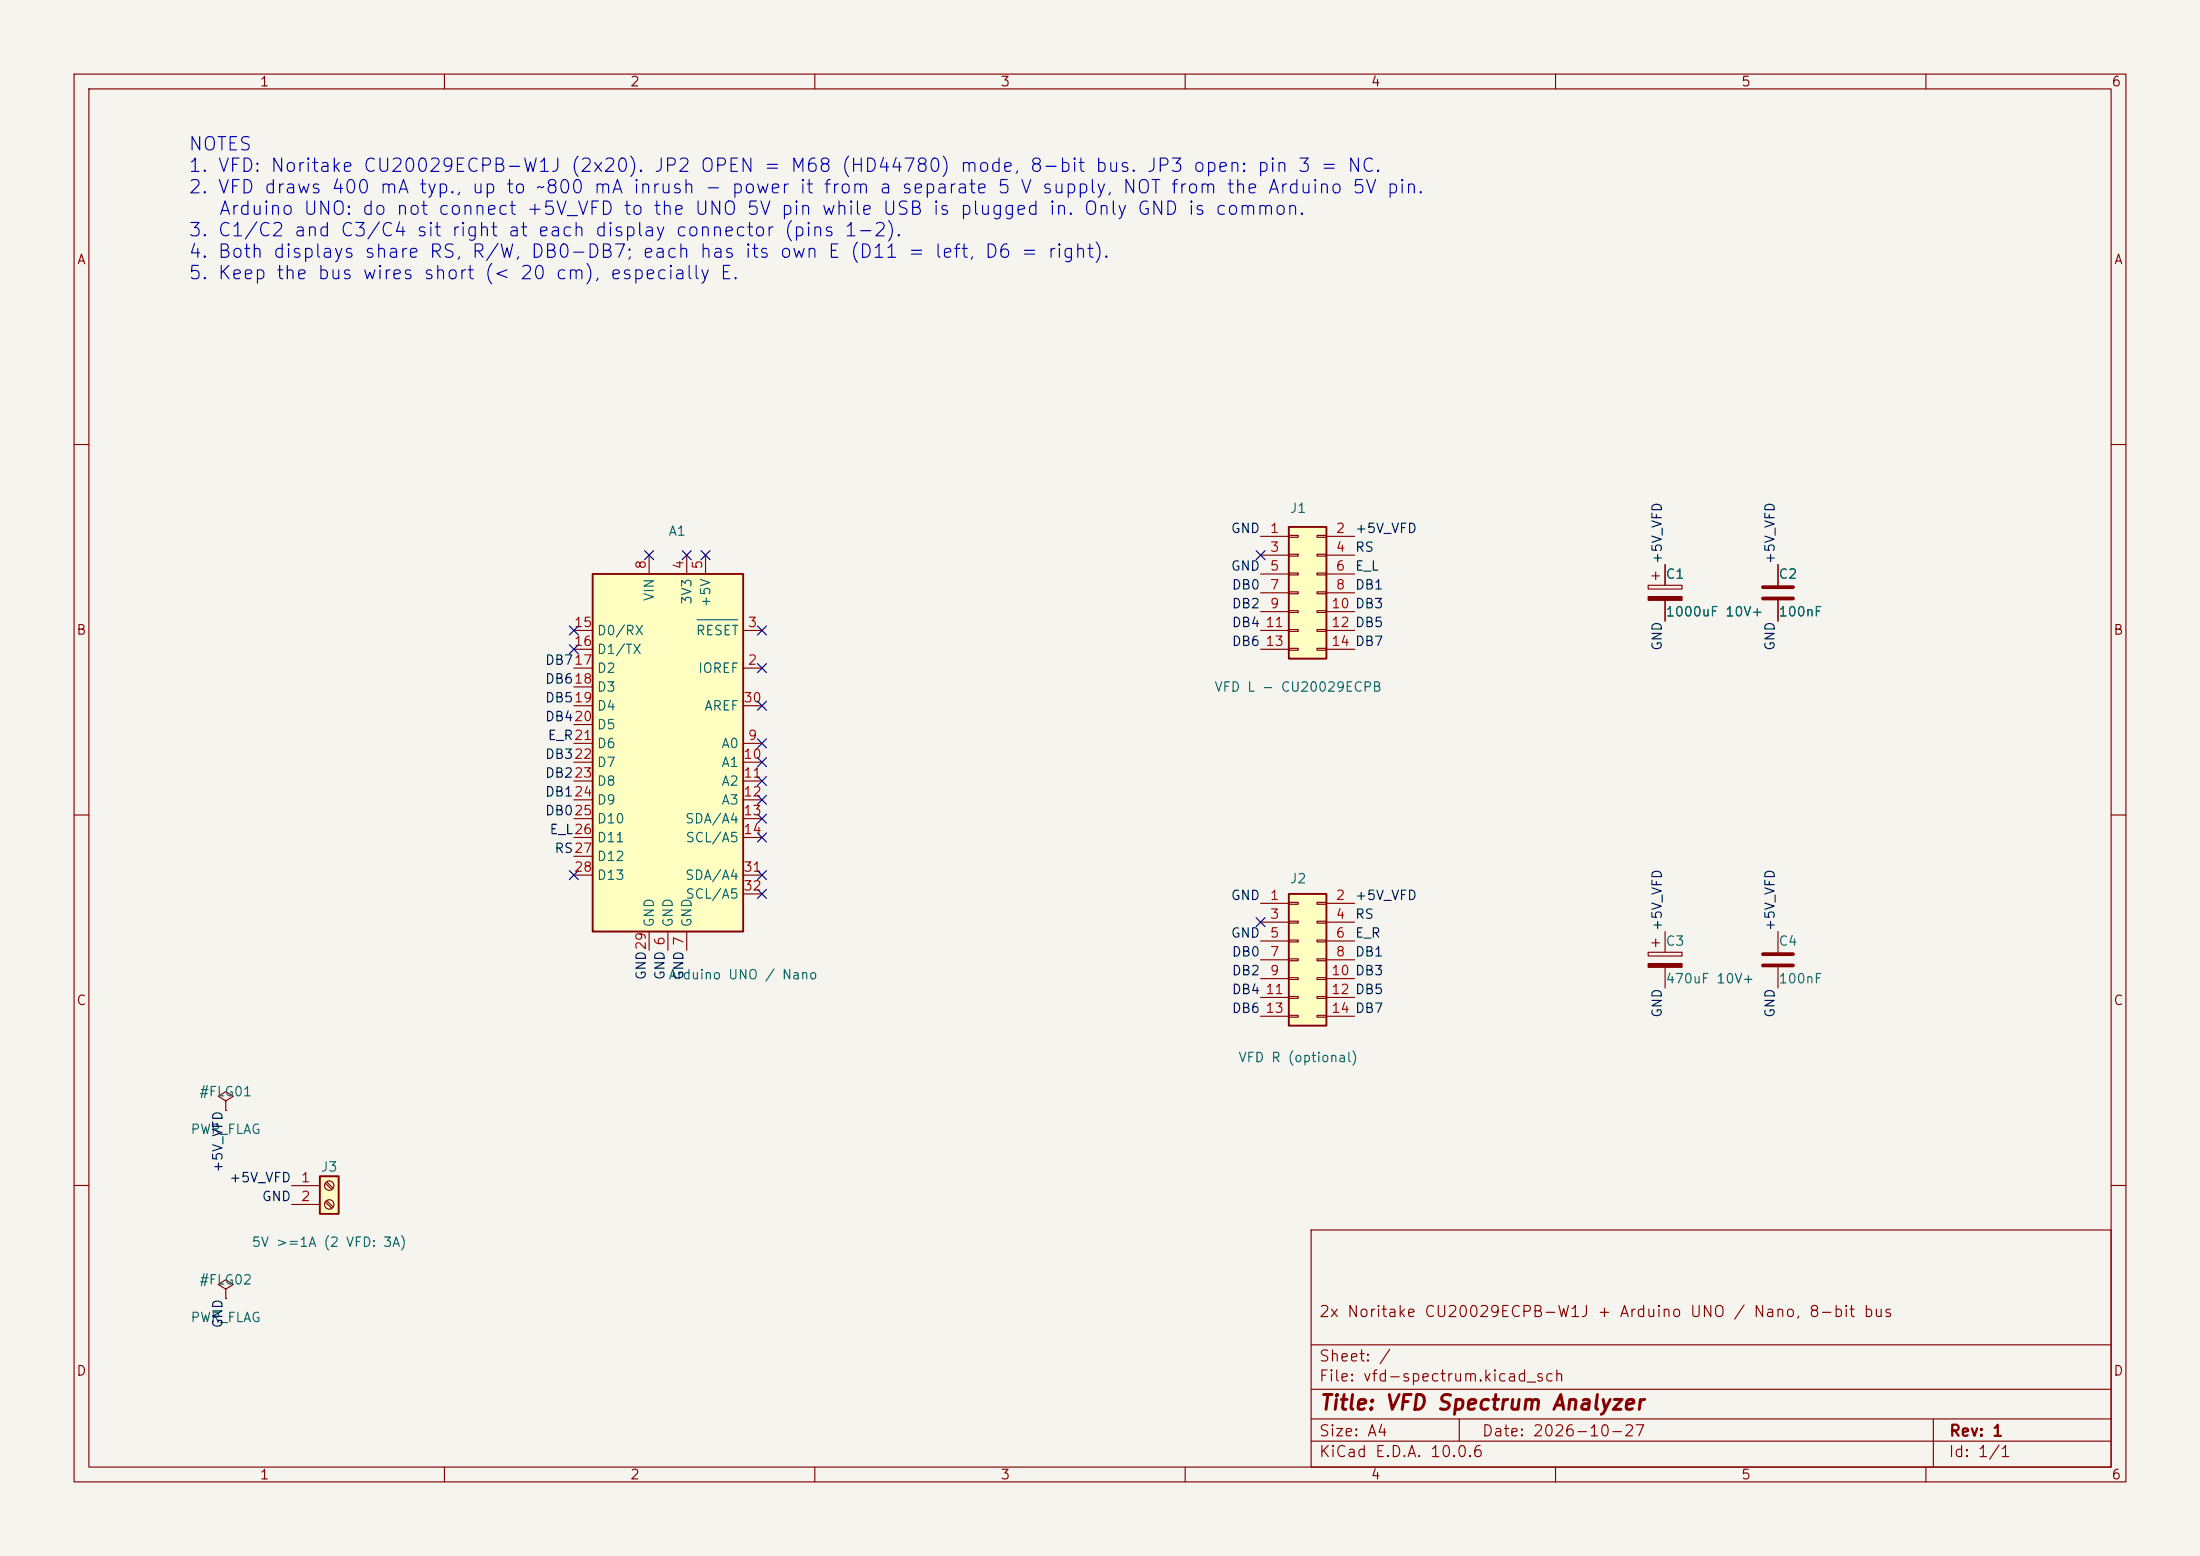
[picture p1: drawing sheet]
<svg xmlns="http://www.w3.org/2000/svg" width="297mm" height="210mm" viewBox="0 0 297 210" stroke-linecap="round" stroke-linejoin="round" font-family="sans-serif">
<path d="M0 0h297v210h-297z" fill="#f5f4ef" stroke="#f5f4ef" stroke-width=".14"/>
<g fill="none" stroke="#840000" stroke-width=".15">
<path d="M10 10h277v190h-277zM12 12h273v186h-273zM60 10v2M110 10v2M160 10v2M210 10v2M260 10v2M10 60h2M285 60h2M10 110h2M285 110h2M10 160h2"/>
<path d="M177 166h108v32h-108zM285 160h2M60 198v2M110 198v2M160 198v2M177 194.5h108M177 191.5h108M177 187.5h108M177 181.5h108M197 191.5v3M210 198v2M260 198v2"/>
<path d="M261 191.5v6.5"/>
</g>
<path d="M43.2 158.8h2.5v5h-2.5z" fill="#ffffc2"/>
<path d="M43.2 158.8h2.5v5h-2.5z" fill="none" stroke="#840000" stroke-width=".25"/>
<g fill="none" stroke="#840000" stroke-width=".15">
<path d="M240 76.2v2.8M240 81v2.8M222.5 128.5h4.6v.5h-4.6zM223 127.3h1M223.5 126.7v1.1M224.8 125.7v2.8M224.8 130.6v2.8M43.9 159.7l.9 .8M44.1 159.5l.9 .9M30.5 174l1-.6-1-.7-1 .7 1 .6v1.3M30.5 175.3h.1M39.4 160h3.8"/>
<path d="M39.4 162.6h3.8M43.9 162.2l.9 .9M44.1 162.1l.9 .8"/>
<circle cx="44.4" cy="162.6" r=".63"/>
<circle cx="44.4" cy="160" r=".63"/>
</g>
<path d="M238 79.2h4.1M238 80.8h4.1" fill="none" stroke="#840000" stroke-width=".51"/>
<path d="M222.5 130h4.6v.6h-4.6z" fill="#840000" stroke="#840000" stroke-width=".15"/>
<path d="M80 77.5h20.3v48.2h-20.3z" fill="#ffffc2"/>
<path d="M80 77.5h20.3v48.2h-20.3z" fill="none" stroke="#840000" stroke-width=".25"/>
<g fill="none" stroke="#840000" stroke-width=".15">
<path d="M87.6 74.9v2.6M92.7 74.9v2.6M95.2 74.9v2.6M77.5 90.2h2.5M77.5 85.1h2.5M77.5 87.6h2.5M77.5 92.7h2.5M77.5 95.3h2.5M77.5 97.8h2.5M100.3 90.2h2.6M100.3 85.1h2.6M100.3 95.3h2.6"/>
<path d="M77.5 100.3h2.5M77.5 102.9h2.5M77.5 105.4h2.5M77.5 108h2.5M77.5 110.5h2.5M77.5 113h2.5M77.5 115.6h2.5M77.5 118.1h2.5M100.3 100.3h2.6M100.3 102.9h2.6M100.3 105.4h2.6M100.3 108h2.6"/>
<path d="M100.3 110.5h2.6M100.3 113h2.6M100.3 118.1h2.6M87.6 125.7v2.6M90.2 125.7v2.6M92.7 125.7v2.6M100.3 120.7h2.6"/>
</g>
<path d="M94.1 83.6h5.5" fill="none" stroke="#006464" stroke-width=".15"/>
<path d="M174 71.1h5.1v17.8h-5.1z" fill="#ffffc2"/>
<path d="M174 71.1h5.1v17.8h-5.1z" fill="none" stroke="#840000" stroke-width=".25"/>
<g fill="none" stroke="#840000" stroke-width=".15">
<path d="M170.2 72.4h3.8M170.2 74.9h3.8M170.2 77.5h3.8M174 72.3h1.3v.2h-1.3zM174 74.8h1.3v.3h-1.3zM174 77.3h1.3v.3h-1.3zM174 79.9h1.3v.2h-1.3zM177.8 72.3h1.3v.2h-1.3zM177.8 74.8h1.3v.3h-1.3zM177.8 77.3h1.3v.3h-1.3zM177.8 79.9h1.3v.2h-1.3zM179.1 72.4h3.8"/>
<path d="M179.1 74.9h3.8M179.1 77.5h3.8M222.5 79h4.6v.5h-4.6zM223 77.7h1M223.5 77.2v1M224.8 76.2v2.8M170.2 80h3.8M170.2 82.6h3.8M170.2 85.1h3.8M170.2 87.6h3.8M174 82.4h1.3v.3h-1.3zM174 85h1.3v.2h-1.3z"/>
<path d="M174 87.5h1.3v.3h-1.3zM177.8 82.4h1.3v.3h-1.3zM177.8 85h1.3v.2h-1.3zM177.8 87.5h1.3v.3h-1.3zM179.1 80h3.8M179.1 82.6h3.8M179.1 85.1h3.8M179.1 87.6h3.8M224.8 81v2.8M240 125.7v2.8M240 130.6v2.8"/>
</g>
<path d="M222.5 80.5h4.6v.5h-4.6z" fill="#840000" stroke="#840000" stroke-width=".15"/>
<path d="M238 128.8h4.1M238 130.3h4.1" fill="none" stroke="#840000" stroke-width=".51"/>
<path d="M174 120.7h5.1v17.7h-5.1z" fill="#ffffc2"/>
<path d="M174 120.7h5.1v17.7h-5.1z" fill="none" stroke="#840000" stroke-width=".25"/>
<g fill="none" stroke="#840000" stroke-width=".15">
<path d="M224.8 76.2v2.8M240 76.2v2.8M224.8 81v2.8M240 81v2.8M170.2 121.9h3.8M170.2 124.5h3.8M170.2 127h3.8M170.2 129.5h3.8M170.2 132.1h3.8M170.2 134.6h3.8M170.2 137.2h3.8M174 121.8h1.3v.2h-1.3z"/>
<path d="M174 124.3h1.3v.3h-1.3zM174 126.9h1.3v.2h-1.3zM174 129.4h1.3v.3h-1.3zM174 132h1.3v.2h-1.3zM174 134.5h1.3v.2h-1.3zM174 137h1.3v.3h-1.3zM177.8 121.8h1.3v.2h-1.3zM177.8 124.3h1.3v.3h-1.3zM177.8 126.9h1.3v.2h-1.3zM177.8 129.4h1.3v.3h-1.3zM177.8 132h1.3v.2h-1.3zM177.8 134.5h1.3v.2h-1.3z"/>
<path d="M177.8 137h1.3v.3h-1.3zM179.1 121.9h3.8M179.1 124.5h3.8M179.1 127h3.8M179.1 129.5h3.8M179.1 132.1h3.8M179.1 134.6h3.8M179.1 137.2h3.8M30.5 148.6l1-.6-1-.7-1 .7 1 .6v1.3M30.5 149.9h.1"/>
</g>
<g fill="none" stroke="#000084" stroke-width=".15">
<path d="M87 74.3l1.2 1.2M88.2 74.3l-1.2 1.2M92.1 74.3l1.2 1.2M93.3 74.3l-1.2 1.2M94.6 74.3l1.3 1.2M95.9 74.3l-1.3 1.2M169.6 74.3l1.2 1.2M170.8 74.3l-1.2 1.2M76.9 84.5l1.2 1.2M76.9 87l1.2 1.2M78.1 84.5l-1.2 1.2M78.1 87l-1.2 1.2"/>
<path d="M102.3 94.6l1.2 1.3M102.3 84.5l1.2 1.2M102.3 89.6l1.2 1.2M102.3 99.7l1.2 1.2M103.5 94.6l-1.2 1.3M103.5 84.5l-1.2 1.2M103.5 89.6l-1.2 1.2M103.5 99.7l-1.2 1.2M76.9 117.5l1.2 1.2M78.1 117.5l-1.2 1.2M102.3 117.5l1.2 1.2M102.3 102.3l1.2 1.2"/>
<path d="M102.3 104.8l1.2 1.2M102.3 109.9l1.2 1.2M102.3 107.3l1.2 1.3M102.3 112.4l1.2 1.2M103.5 117.5l-1.2 1.2M103.5 102.3l-1.2 1.2M103.5 104.8l-1.2 1.2M103.5 109.9l-1.2 1.2M103.5 107.3l-1.2 1.3M103.5 112.4l-1.2 1.2M102.3 120l1.2 1.3M103.5 120l-1.2 1.3"/>
<path d="M169.6 123.9l1.2 1.2M170.8 123.9l-1.2 1.2"/>
</g>
<text font-size="2" fill="#840000" x="178" y="190.8">Title: VFD Spectrum Analyzer</text>
<g font-size="1.8" fill="#0000c2">
<text x="25.3" y="20.8">NOTES</text>
<text x="25.3" y="23.7">1. VFD: Noritake CU20029ECPB-W1J (2x20). JP2 OPEN = M68 (HD44780) mode, 8-bit bus. JP3 open: pin 3 = NC.</text>
<text x="25.3" y="26.6">2. VFD draws 400 mA typ., up to ~800 mA inrush - power it from a separate 5 V supply, NOT from the Arduino 5V pin.</text>
<text x="29.4" y="29.5">Arduino UNO: do not connect +5V_VFD to the UNO 5V pin while USB is plugged in. Only GND is common.</text>
<text x="25.3" y="32.4">3. C1/C2 and C3/C4 sit right at each display connector (pins 1-2).</text>
<text x="25.3" y="35.3">4. Both displays share RS, R/W, DB0-DB7; each has its own E (D11 = left, D6 = right).</text>
<text x="25.3" y="38.2">5. Keep the bus wires short (&lt; 20 cm), especially E.</text>
</g>
<g font-size="1.5" fill="#840000">
<text x="178" y="178.1">2x Noritake CU20029ECPB-W1J + Arduino UNO / Nano, 8-bit bus</text>
<text x="178" y="184.1">Sheet: /</text>
<text x="178" y="186.8">File: vfd-spectrum.kicad_sch</text>
<text x="178" y="197">KiCad E.D.A. 10.0.6</text>
<text x="178" y="194.2">Size: A4</text>
<text x="200" y="194.2">Date: 2026-10-27</text>
<text x="263" y="197">Id: 1/1</text>
<text x="263" y="194.2">Rev: 1</text>
</g>
<g font-size="1.3" fill="#840000">
<text x="35" y="12">1</text>
<text x="85" y="12">2</text>
<text x="135" y="12">3</text>
<text x="185" y="12">4</text>
<text x="235" y="12">5</text>
<text x="285" y="12">6</text>
<text x="10.3" y="36">A</text>
<text x="285.3" y="36">A</text>
<text x="10.2" y="86">B</text>
<text x="285.2" y="86">B</text>
<text x="10.2" y="136">C</text>
<text x="285.2" y="136">C</text>
<text x="10.2" y="186">D</text>
<text x="285.2" y="186">D</text>
<text x="35" y="200">1</text>
<text x="85" y="200">2</text>
<text x="135" y="200">3</text>
<text x="185" y="200">4</text>
<text x="235" y="200">5</text>
<text x="285" y="200">6</text>
</g>
<g font-size="1.3" fill="#006464">
<text x="174" y="69.5">J1</text>
<text x="90.2" y="72.6">A1</text>
<text x="88.6" y="81.2" transform="rotate(-90 88.6 81.2)">VIN</text>
<text x="93.7" y="81.7" transform="rotate(-90 93.7 81.7)">3V3</text>
<text x="96.2" y="82.1" transform="rotate(-90 96.2 82.1)">+5V</text>
<text x="224.8" y="78.4">C1</text>
<text x="224.8" y="83.5">1000uF 10V+</text>
<text x="240" y="78.4">C2</text>
<text x="240" y="83.5">100nF</text>
<text x="80.5" y="86.1">D0/RX</text>
<text x="80.5" y="88.6">D1/TX</text>
<text x="93.8" y="86.1">RESET</text>
<text x="80.5" y="91.1">D2</text>
<text x="80.5" y="93.7">D3</text>
<text x="94.2" y="91.1">IOREF</text>
<text x="163.9" y="93.7">VFD L - CU20029ECPB</text>
<text x="80.5" y="96.2">D4</text>
<text x="80.5" y="98.8">D5</text>
<text x="80.5" y="101.3">D6</text>
<text x="95" y="96.2">AREF</text>
<text x="97.3" y="101.3">A0</text>
<text x="80.5" y="103.8">D7</text>
<text x="80.5" y="106.4">D8</text>
<text x="97.3" y="103.8">A1</text>
<text x="97.3" y="106.4">A2</text>
<text x="80.5" y="108.9">D9</text>
<text x="80.5" y="111.5">D10</text>
<text x="80.5" y="114">D11</text>
<text x="92.4" y="111.5">SDA/A4</text>
<text x="92.5" y="114">SCL/A5</text>
<text x="97.3" y="108.9">A3</text>
<text x="80.5" y="116.5">D12</text>
<text x="80.5" y="119.1">D13</text>
<text x="92.4" y="119.1">SDA/A4</text>
<text x="174" y="119.5">J2</text>
<text x="88.6" y="125.2" transform="rotate(-90 88.6 125.2)">GND</text>
<text x="91.1" y="125.2" transform="rotate(-90 91.1 125.2)">GND</text>
<text x="92.5" y="121.6">SCL/A5</text>
<text x="93.7" y="125.2" transform="rotate(-90 93.7 125.2)">GND</text>
<text x="224.8" y="128">C3</text>
<text x="240" y="128">C4</text>
<text x="90.2" y="132.5">Arduino UNO / Nano</text>
<text x="224.8" y="133">470uF 10V+</text>
<text x="240" y="133">100nF</text>
<text x="167.1" y="143.7">VFD R (optional)</text>
<text x="26.8" y="148.3">#FLG01</text>
<text x="25.6" y="153.4">PWR_FLAG</text>
<text x="43.2" y="158.4">J3</text>
<text x="26.8" y="173.7">#FLG02</text>
<text x="33.9" y="168.6">5V &gt;=1A (2 VFD: 3A)</text>
<text x="25.6" y="178.8">PWR_FLAG</text>
</g>
<g font-size="1.3" fill="#a90000">
<text x="87.5" y="76.9" transform="rotate(-90 87.5 76.9)">8</text>
<text x="92.6" y="76.9" transform="rotate(-90 92.6 76.9)">4</text>
<text x="95.1" y="76.9" transform="rotate(-90 95.1 76.9)">5</text>
<text x="171.4" y="72.3">1</text>
<text x="171.4" y="74.8">3</text>
<text x="171.4" y="77.3">5</text>
<text x="180.2" y="72.3">2</text>
<text x="180.2" y="74.8">4</text>
<text x="180.2" y="77.3">6</text>
<text x="171.4" y="79.9">7</text>
<text x="171.4" y="82.4">9</text>
<text x="179.6" y="82.4">10 DB3</text>
<text x="180.2" y="79.9">8</text>
<text x="77.4" y="85">15</text>
<text x="77.4" y="87.5">16</text>
<text x="100.9" y="85">3</text>
<text x="170.7" y="85">11</text>
<text x="170.7" y="87.5">13</text>
<text x="179.6" y="85">12 DB5</text>
<text x="179.6" y="87.5">14 DB7</text>
<text x="100.3" y="95.1">30</text>
<text x="100.9" y="90">2</text>
<text x="100.9" y="100.2">9</text>
<text x="100.3" y="102.7">10</text>
<text x="100.3" y="105.3">11</text>
<text x="100.3" y="107.8">12</text>
<text x="100.3" y="110.4">13</text>
<text x="100.3" y="112.9">14</text>
<text x="77.4" y="118">28</text>
<text x="100.3" y="118">31</text>
<text x="100.3" y="120.5">32</text>
<text x="171.4" y="121.8">1</text>
<text x="171.4" y="124.3">3</text>
<text x="180.2" y="121.8">2</text>
<text x="180.2" y="124.3">4</text>
<text x="171.4" y="126.9">5</text>
<text x="171.4" y="129.4">7</text>
<text x="171.4" y="131.9">9</text>
<text x="179.6" y="131.9">10 DB3</text>
<text x="180.2" y="126.9">6</text>
<text x="180.2" y="129.4">8</text>
<text x="170.7" y="134.5">11</text>
<text x="170.7" y="137">13</text>
<text x="179.6" y="134.5">12 DB5</text>
<text x="179.6" y="137">14 DB7</text>
<text x="40.5" y="159.9">1</text>
<text x="40.5" y="162.4">2</text>
</g>
<g font-size="1.3" fill="#0f0f0f">
<text x="166.1" y="72.3">GND</text>
<text x="166.1" y="77.3">GND</text>
<text x="182.9" y="72.3">+5V_VFD</text>
<text x="182.9" y="74.8">RS</text>
<text x="182.9" y="77.3">E_L</text>
<text x="224.7" y="76.2" transform="rotate(-90 224.7 76.2)">+5V_VFD</text>
<text x="239.9" y="76.2" transform="rotate(-90 239.9 76.2)">+5V_VFD</text>
<text x="166.2" y="79.9">DB0</text>
<text x="166.2" y="82.4">DB2</text>
<text x="182.9" y="79.9">DB1</text>
<text x="166.2" y="85">DB4</text>
<text x="166.2" y="87.5">DB6</text>
<text x="224.7" y="87.9" transform="rotate(-90 224.7 87.9)">GND</text>
<text x="239.9" y="87.9" transform="rotate(-90 239.9 87.9)">GND</text>
<text x="73.5" y="90">DB717</text>
<text x="73.5" y="92.6">DB618</text>
<text x="73.5" y="95.1">DB519</text>
<text x="73.5" y="97.7">DB420</text>
<text x="73.9" y="100.2">E_R21</text>
<text x="73.5" y="102.7">DB322</text>
<text x="73.5" y="105.3">DB223</text>
<text x="73.5" y="107.8">DB124</text>
<text x="73.5" y="110.4">DB025</text>
<text x="74.1" y="112.9">E_L26</text>
<text x="74.8" y="115.4">RS27</text>
<text x="166.1" y="121.8">GND</text>
<text x="182.9" y="121.8">+5V_VFD</text>
<text x="182.9" y="124.3">RS</text>
<text x="224.7" y="125.8" transform="rotate(-90 224.7 125.8)">+5V_VFD</text>
<text x="239.9" y="125.8" transform="rotate(-90 239.9 125.8)">+5V_VFD</text>
<text x="166.1" y="126.9">GND</text>
<text x="166.2" y="132">DB2</text>
<text x="166.2" y="129.4">DB0</text>
<text x="182.9" y="126.9">E_R</text>
<text x="182.9" y="129.4">DB1</text>
<text x="87.5" y="132.4" transform="rotate(-90 87.5 132.4)">GND29</text>
<text x="90" y="132.4" transform="rotate(-90 90 132.4)">GND 6</text>
<text x="92.6" y="132.4" transform="rotate(-90 92.6 132.4)">GND 7</text>
<text x="166.2" y="134.5">DB4</text>
<text x="166.2" y="137">DB6</text>
<text x="224.7" y="137.4" transform="rotate(-90 224.7 137.4)">GND</text>
<text x="239.9" y="137.4" transform="rotate(-90 239.9 137.4)">GND</text>
<text x="30.4" y="158.4" transform="rotate(-90 30.4 158.4)">+5V_VFD</text>
<text x="30.9" y="159.9">+5V_VFD</text>
<text x="35.3" y="162.4">GND</text>
<text x="30.4" y="179.4" transform="rotate(-90 30.4 179.4)">GND</text>
</g>
</svg>
